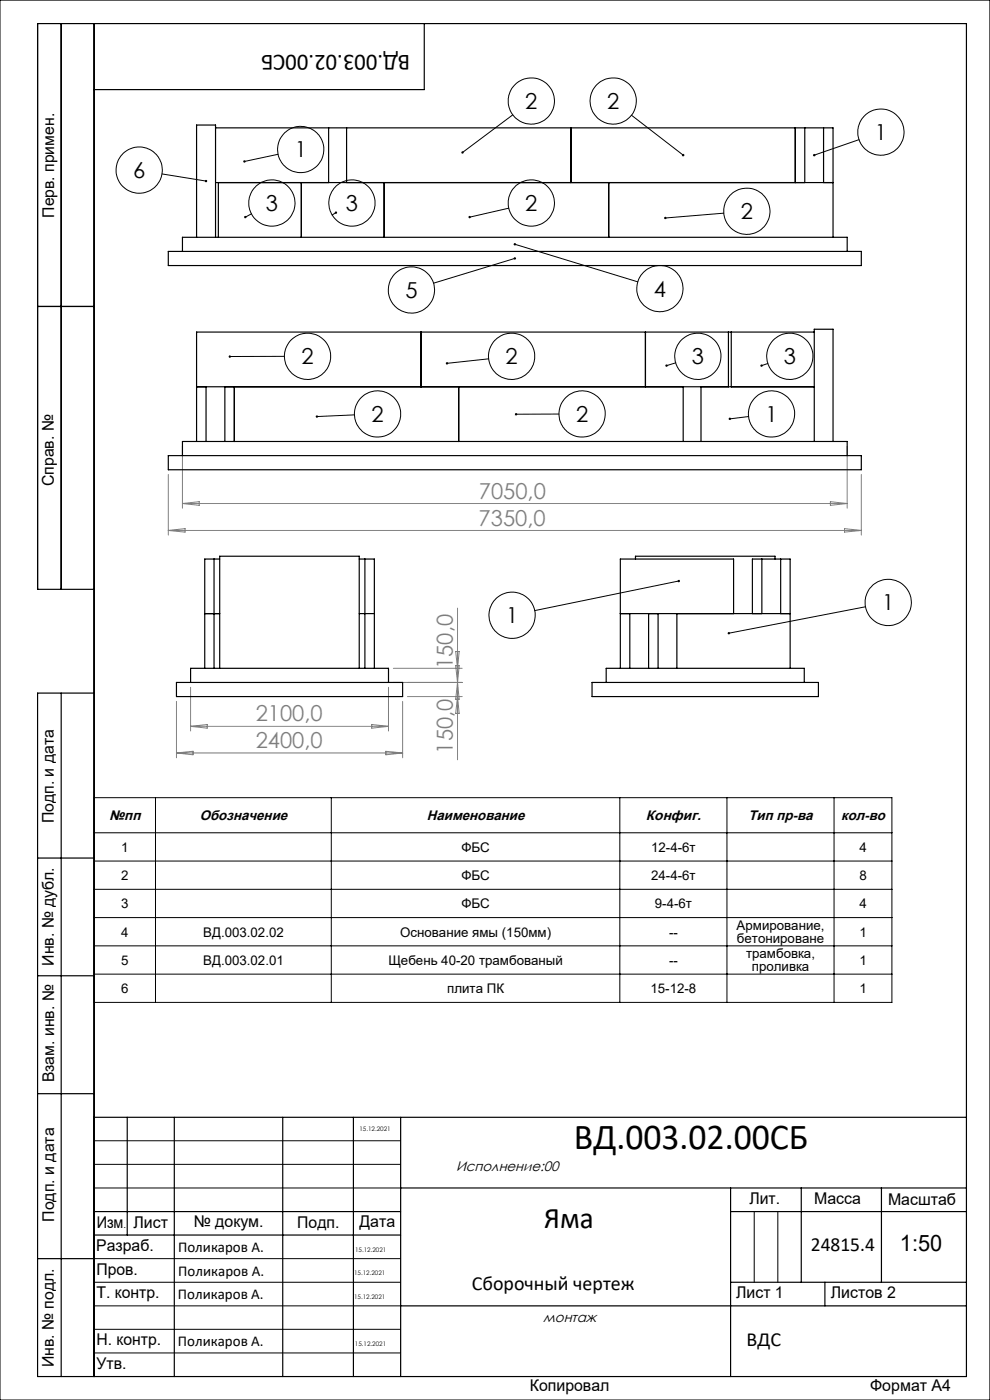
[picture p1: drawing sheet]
<svg xmlns="http://www.w3.org/2000/svg" width="210mm" height="297mm" viewBox="0 0 210 297" stroke-linecap="round" stroke-linejoin="round" font-family="sans-serif">
<g fill="none" stroke="#000" stroke-width=".21">
<path d="M0 0h210v297h-210zM34.4 36.9l9.3 1.5M59 32.7l-7.1 1.6M108.8 24.4l-10.7 7.9M133.9 24.4l11 8.5M182.2 29.6l-9.5 3.3M53.3 45.4l-1.3 .7M71.3 45.1l-.9 .5M107.9 44.2l-8.3 1.9M109.2 51.8l26.1 8M109.2 54.8l-17.2 5.3M153.5 45.2l-12.4 1"/>
<path d="M60.3 75.6h-11.5M103.6 76.1l-8.8 1M143.3 77l-1.9 .6M162.9 77.1l-1.4 .5M75.2 88l-8 .4M118.6 87.8l-9.1 .1M158.8 88.4l-4 .5M144 123.3l-30.6 6.2M183.6 128.7l-29 5.6M20 169.2h169.2v43.5h-169.2zM20 176.7h169.2M33 169.2v43.5"/>
<path d="M70.3 169.2v43.5M131.5 169.2v43.5M154.2 169.2v43.5M176.9 169.2v43.5M20 182.7h169.2M20 188.7h169.2M20 194.7h169.2M20 200.7h169.2M20 206.7h169.2M20 242h65M20 247h65M20 252h65"/>
<path d="M160 257v15M165 257v15M20 267h65M20 272h65M20 277h65M20 282h65M20 287h65"/>
<circle cx="29.5" cy="36.1" r="4.9"/>
<circle cx="63.8" cy="31.7" r="4.9"/>
<circle cx="112.7" cy="21.4" r="4.9"/>
<circle cx="130.1" cy="21.4" r="4.9"/>
<circle cx="186.9" cy="28" r="4.9"/>
<circle cx="57.7" cy="43.1" r="4.9"/>
<circle cx="74.7" cy="43.1" r="4.9"/>
<circle cx="112.7" cy="43.1" r="4.9"/>
<circle cx="158.4" cy="44.8" r="4.9"/>
<circle cx="65.3" cy="75.6" r="4.9"/>
<circle cx="87.3" cy="61.5" r="4.9"/>
<circle cx="108.5" cy="75.6" r="4.9"/>
<circle cx="140" cy="61.2" r="4.9"/>
<circle cx="148" cy="75.6" r="4.9"/>
<circle cx="167.5" cy="75.6" r="4.9"/>
<circle cx="80.1" cy="87.8" r="4.9"/>
<circle cx="123.5" cy="87.8" r="4.9"/>
<circle cx="163.7" cy="87.8" r="4.9"/>
<circle cx="108.6" cy="130.5" r="4.9"/>
<circle cx="188.4" cy="127.8" r="4.9"/>
</g>
<g fill="none" stroke="#808080" stroke-width=".21">
<path d="M38.7 94.6v13.2M179.7 94.6v13.2M35.7 100.6v12.9M35.7 112.5h147M35.7 112.5l3.6-.4v.8zM38.7 106.8h141M38.7 106.8l3.6-.4v.8zM176.1 106.4l3.6 .4-3.6 .4zM179.1 112.1l3.6 .4-3.6 .4zM182.7 100.6v12.9M96.7 138.2h.7l-.4 3.6zM97 129v32.2"/>
<path d="M37.4 148.8v12M37.4 159.7h48M37.4 159.7l3.6-.3v.7zM40.4 145.8v9.3M40.4 154.1h42M40.4 154.1l3.6-.4v.8zM78.8 153.7l3.6 .4-3.6 .4zM81.8 159.4l3.6 .3-3.6 .4zM82.4 145.8v9.3M83.4 144.8h14.6M83.4 141.8h14.6M85.4 148.8v12"/>
<path d="M86.4 147.8h11.6M96.7 141.2h.7l-.4 3.6zM97 147.8l.4 3.5h-.7zM97 144.8l.4 3.5h-.7z"/>
</g>
<g fill="none" stroke="#000" stroke-width=".25">
<path d="M13 5v120M20 5v287M90 5v14h-70M45.7 38.7h131M45.7 27.1h131v23.2M46.3 38.7v11.6M63.9 38.7v11.6M69.7 27.1v11.6M73.5 27.1v11.6M81.5 38.7v11.6M121.1 27.1v11.6M129.1 38.7v11.6"/>
<path d="M168.7 27.1v11.6M170.7 27.1v11.6M174.7 27.1v11.6M35.7 53.3h147v3h-147zM38.7 53.3v-3h141v3M41.7 50.3v-23.8h4v23.8M8 65h12M89.3 70.4v11.7M136.9 70.4v11.7M154.5 70.4v11.7M155.1 70.4v11.7M172.7 70.4h-131v23.3"/>
<path d="M35.7 96.7h147v3h-147zM38.7 96.7v-3h141v3M41.7 82.1h131M43.7 82.1v11.6M47.7 82.1v11.6M49.7 82.1v11.6M97.3 82.1v11.6M144.9 82.1v11.6M148.7 82.1v11.6M172.7 93.7v-23.9h4v23.9M45.4 118.6v23.2M46.6 118.6h-3.2v23.2"/>
<path d="M76.2 118.6h3.2v23.2M77.4 118.6v23.2M134.8 118.6v-.6h29.6v.6M161.6 118.6v11.6M165.6 118.6v11.6M20 125h-12v-120h197v287h-197v-145h12M43.4 130.2h3.2M76.2 130.2h3.2M131.6 130.2h36M133.6 130.2v11.6M137.6 130.2v11.6M139.6 130.2v11.6"/>
<path d="M143.6 130.2v11.6M155.6 130.2v-11.6h-24v23.2M159.6 130.2v-11.6h8v23.2M13 147v145M37.4 144.8h48v3h-48zM40.4 144.8v-3h42v3M46.6 141.8v-23.8h29.6v23.8M125.6 144.8h48v3h-48zM128.6 144.8v-3h42v3M8 182h12M8 207h12M8 232h12"/>
<path d="M20 237h185M27 237v25M37 237v55M60 237v55M75 237v55M85 237v55M20 257h65M85 252h120M155 252v40M155 257h50M170 252v20M187 252v20"/>
<path d="M8 267h12M20 262h65M85 277h120M155 272h50M175 272v5"/>
</g>
<path d="M144.7 32.7v.1a.25 .25 0 0 0 0 .3 .25 .25 0 0 0 .4 0l-.2-.2 .2 .1a.26 .26 0 0 0 0-.3 .26 .26 0 0 0-.4 0zM172.5 32.8v.2l.2-.1-.2 .1a.26 .26 0 0 0 .4 .1 .26 .26 0 0 0 0-.4 .26 .26 0 0 0-.4 .1zM109 51.7l.2 .1-.2-.1a.25 .25 0 0 0 .2 .4 .25 .25 0 0 0 .2-.4 .25 .25 0 0 0-.4 0zM109 54.7a.26 .26 0 0 0 .2 .4 .26 .26 0 0 0 .3-.4l-.3 .1 .3-.1-.2-.1zM43.5 38.3a.26 .26 0 0 0 .1 .4 .26 .26 0 0 0 .4-.3h-.3h.3l-.2-.2zM97.9 32.2v.3l.2-.2-.2 .2a.25 .25 0 0 0 .4 .1 .25 .25 0 0 0 0-.4 .25 .25 0 0 0-.4 0zM99.4 45.9v.2h.2h-.2a.26 .26 0 0 0 .4 .2 .26 .26 0 0 0 0-.4 .26 .26 0 0 0-.4 0zM140.9 46.1v.2l.2-.1-.2 .1a.26 .26 0 0 0 .3 .2 .26 .26 0 0 0 .1-.4 .26 .26 0 0 0-.4 0zM71.2 44.9a.25 .25 0 0 0-.2 .3 .25 .25 0 0 0 .4 .1 .25 .25 0 0 0 .1-.3l-.2 .1 .2-.1zM51.8 45.9v.3l.2-.1-.2 .1a.25 .25 0 0 0 .4 0 .25 .25 0 0 0 0-.4 .25 .25 0 0 0-.4 .1zM51.7 34l-.1 .3h.3h-.3a.25 .25 0 0 0 .4 .2 .25 .25 0 0 0 .1-.4 .25 .25 0 0 0-.4-.1zM48.6 75.5l-.1 .1h.3h-.3a.25 .25 0 0 0 .3 .3 .25 .25 0 0 0 .2-.4 .25 .25 0 0 0-.4 0zM94.7 76.9l-.1 .2h.2h-.2a.24 .24 0 0 0 .3 .2 .24 .24 0 0 0 .1-.4 .24 .24 0 0 0-.3 0zM141.2 77.4l-.1 .2h.3h-.3a.26 .26 0 0 0 .4 .2 .26 .26 0 0 0 .1-.4 .26 .26 0 0 0-.4 0zM161.4 77.4l-.1 .2h.2h-.2a.25 .25 0 0 0 .3 .2 .25 .25 0 0 0 .1-.4 .25 .25 0 0 0-.3 0zM67 88.2v.2h.2h-.2a.27 .27 0 0 0 .3 .2 .27 .27 0 0 0 .1-.4 .27 .27 0 0 0-.4 0zM109.3 87.7l-.1 .2h.3h-.3a.25 .25 0 0 0 .3 .2 .25 .25 0 0 0 .2-.4 .25 .25 0 0 0-.4 0zM154.7 88.6l-.1 .3h.2h-.2a.26 .26 0 0 0 .3 .2 .26 .26 0 0 0 .2-.3 .26 .26 0 0 0-.4-.2zM143.8 123.1v.3a.25 .25 0 0 0 .3 .1 .25 .25 0 0 0 .1-.3l-.2 .1 .2-.1a.23 .23 0 0 0-.2-.2 .23 .23 0 0 0-.2 .1zM154.4 134.1l-.1 .3 .3-.1-.3 .1a.26 .26 0 0 0 .4 .2 .26 .26 0 0 0 .1-.4 .26 .26 0 0 0-.4-.1z" fill="#000"/>
<text font-size="7.8" x="121.8" y="243.8">ВД.003.02.00СБ</text>
<text font-size="6.3" x="115.4" y="260.6">Яма</text>
<text font-size="4.9" x="87" y="11.6" transform="rotate(-180 87 11.6)">ВД.003.02.00СБ</text>
<text font-size="4.8" x="190.9" y="265.3">1:50</text>
<g font-size="4.7">
<text x="111.4" y="23.1">2</text>
<text x="128.8" y="23.1">2</text>
<text x="185.6" y="29.7">1</text>
<text x="62.5" y="33.4">1</text>
<text x="28.2" y="37.8">6</text>
<text x="56.4" y="44.8">3</text>
<text x="73.4" y="44.8">3</text>
<text x="111.4" y="44.8">2</text>
<text x="157.1" y="46.5">2</text>
<text x="86" y="63.2">5</text>
<text x="138.7" y="62.9">4</text>
<text x="64" y="77.3">2</text>
<text x="107.3" y="77.3">2</text>
<text x="146.8" y="77.3">3</text>
<text x="166.3" y="77.3">3</text>
<text x="78.8" y="89.5">2</text>
<text x="122.2" y="89.5">2</text>
<text x="162.4" y="89.5">1</text>
<text x="187.1" y="129.5">1</text>
<text x="107.4" y="132.2">1</text>
</g>
<g font-size="4.7" fill="#808080">
<text x="101.6" y="105.8">7050,0</text>
<text x="101.5" y="111.5">7350,0</text>
<text x="96" y="141.9" transform="rotate(-90 96 141.9)">150,0</text>
<text x="54.2" y="153">2100,0</text>
<text x="54.2" y="158.7">2400,0</text>
<text x="96" y="159.9" transform="rotate(-90 96 159.9)">150,0</text>
</g>
<g font-size="4.2">
<text x="172" y="265.3">24815.4</text>
<text x="100.1" y="273.8">Сборочный чертеж</text>
<text x="158.4" y="285.6">ВДС</text>
</g>
<g font-size="3.4">
<text x="11.5" y="46.2" transform="rotate(-90 11.5 46.2)">Перв. примен.</text>
<text x="11.4" y="103.2" transform="rotate(-90 11.4 103.2)">Справ. №</text>
<text x="11.4" y="174.7" transform="rotate(-90 11.4 174.7)">Подп. и дата</text>
<text x="11.5" y="204.9" transform="rotate(-90 11.5 204.9)">Инв. № дубл.</text>
<text x="11.5" y="229.6" transform="rotate(-90 11.5 229.6)">Взам. инв. №</text>
<text x="159" y="255.5">Лит.</text>
<text x="172.7" y="255.5">Масса</text>
<text x="188.4" y="255.6">Масштаб</text>
<text x="11.5" y="259.2" transform="rotate(-90 11.5 259.2)">Подп. и дата</text>
<text x="20.5" y="260.4">Изм</text>
<text x="28.3" y="260.4">Лист</text>
<text x="41.1" y="260.4">№ докум.</text>
<text x="63.1" y="260.4">Подп.</text>
<text x="76.2" y="260.4">Дата</text>
<text x="20.4" y="265.4">Разраб.</text>
<text x="20.5" y="275.4">Т. контр.</text>
<text x="20.5" y="270.4">Пров.</text>
<text x="156.2" y="275.4">Лист 1</text>
<text x="176.2" y="275.4">Листов 2</text>
<text x="20.5" y="285.4">Н. контр.</text>
<text x="11.4" y="290" transform="rotate(-90 11.4 290)">Инв. № подл.</text>
<text x="20.5" y="290.4">Утв.</text>
<text x="112.4" y="295">Копировал</text>
<text x="184.6" y="295">Формат А4</text>
</g>
<g font-size="3.2">
<text x="37.8" y="265.6">Поликаров А.</text>
<text x="37.7" y="275.6">Поликаров А.</text>
<text x="37.8" y="270.6">Поликаров А.</text>
<text x="37.7" y="285.6">Поликаров А.</text>
</g>
<g font-size="2.9">
<text x="23.2" y="174">№пп</text>
<text x="42.4" y="174">Обозначение</text>
<text x="90.6" y="174">Наименование</text>
<text x="137" y="174">Конфиг.</text>
<text x="158.8" y="174">Тип пр-ва</text>
<text x="178.4" y="174">кол-во</text>
<text x="96.7" y="248.5">Исполнение:00</text>
<text x="115.2" y="280.5">монтаж</text>
</g>
<g font-size="2.8">
<text x="25.7" y="180.7">1</text>
<text x="97.9" y="180.7">ФБС</text>
<text x="138.1" y="180.7">12-4-6т</text>
<text x="182.3" y="180.7">4</text>
<text x="25.7" y="186.7">2</text>
<text x="97.9" y="186.7">ФБС</text>
<text x="138.1" y="186.7">24-4-6т</text>
<text x="182.3" y="186.7">8</text>
<text x="25.7" y="192.7">3</text>
<text x="97.9" y="192.7">ФБС</text>
<text x="138.9" y="192.7">9-4-6т</text>
<text x="156.2" y="197.3">Армирование,</text>
<text x="182.3" y="192.7">4</text>
<text x="25.7" y="198.7">4</text>
<text x="43.1" y="198.7">ВД.003.02.02</text>
<text x="84.9" y="198.7">Основание ямы (150мм)</text>
<text x="141.9" y="198.7">--</text>
<text x="156.3" y="200.1">бетонироване</text>
<text x="158.3" y="203.3">трамбовка,</text>
<text x="182.3" y="198.7">1</text>
<text x="25.7" y="204.7">5</text>
<text x="43.1" y="204.7">ВД.003.02.01</text>
<text x="82.4" y="204.7">Щебень 40-20 трамбованый</text>
<text x="141.9" y="204.7">--</text>
<text x="159.5" y="206.1">проливка</text>
<text x="182.3" y="204.7">1</text>
<text x="25.7" y="210.7">6</text>
<text x="94.9" y="210.7">плита ПК</text>
<text x="138" y="210.7">15-12-8</text>
<text x="182.3" y="210.7">1</text>
</g>
<text font-size="2.1" x="26.2" y="260.4">.</text>
<g font-size="1.3">
<text x="76.2" y="239.9">15.12.2021</text>
<text x="75.3" y="265.6">15.12.2021</text>
<text x="75.1" y="270.6">15.12.2021</text>
<text x="75.1" y="275.6">15.12.2021</text>
<text x="75.3" y="285.6">15.12.2021</text>
</g>
</svg>
